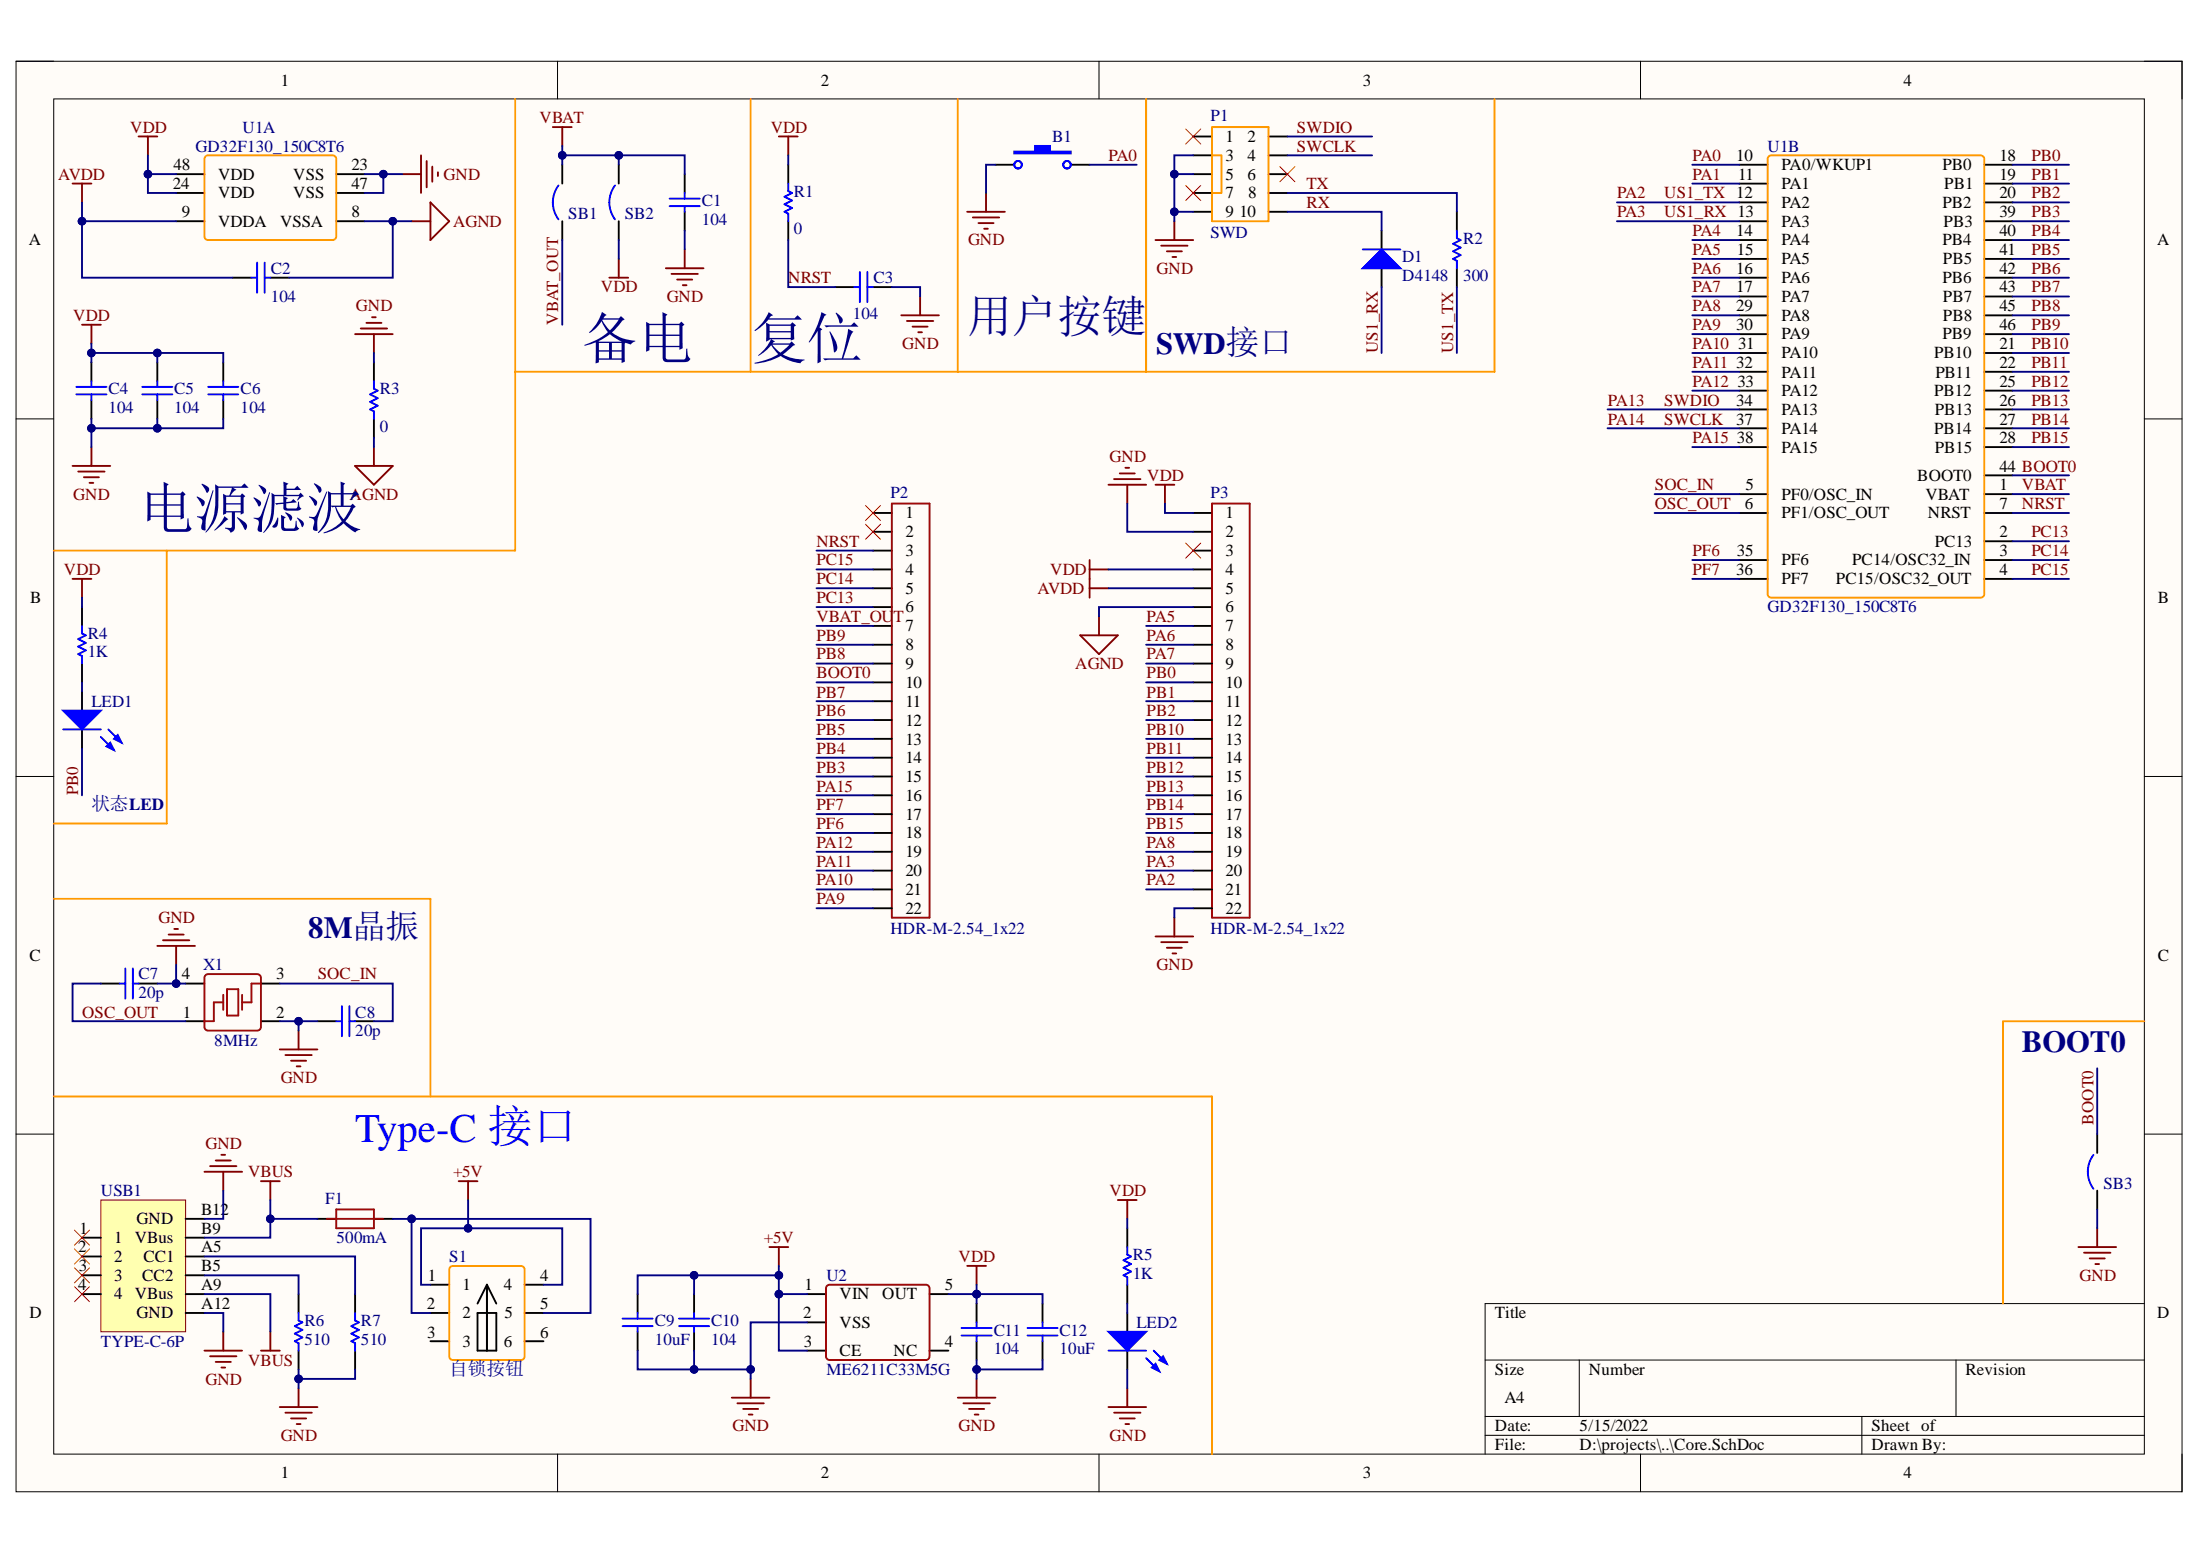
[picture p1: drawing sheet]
# Altium project GD32F150_CoreBoard.PrjPcb
1 sheet, 35 parts. Net scope: global (net labels, ports and power ports of the same name join across sheets).
Board file: GD32F150C8_CoreBoard.PcbDoc

## Sheet Core.SchDoc: GD32F150_CoreBoard
size A4; Revision: V1.1; SheetNumber: 1; SheetTotal: 1

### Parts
B1  Button  [SW-SMD_L6.0-W3.5-LS8.0]  (value not drawn)
C1  value 104  [C0402]  (hidden comment: Cap)
C2  value 104  [C0402]  (hidden comment: Cap)
C3  value 104  [C0402]  (hidden comment: Cap)
C4  value 104  [C0402]  (hidden comment: Cap)
C5  value 104  [C0402]  (hidden comment: Cap)
C6  value 104  [C0402]  (hidden comment: Cap)
C7  value 20p  [C0603]  (hidden comment: Cap)
C8  value 20p  [C0603]  (hidden comment: Cap)
C9  value 10uF  [C0603]  (hidden comment: Cap)
C10  value 104  [C0402]  (hidden comment: Cap)
C11  value 104  [C0402]  (hidden comment: Cap)
C12  value 10uF  [C0603]  (hidden comment: Cap)
D1  D4148  [SOD-80_L3.5-W1.5-RD]
F1  500mA  [F0603]
LED1  LED  [LED0603_RED]  (value not drawn)
LED2  LED  [LED0603_RED]  (value not drawn)
P1  SWD  [IDC-SMD-10P-1.27MM]
P2  HDR-M-2.54_1x22  [HDR1X22-MALE]
P3  HDR-M-2.54_1x22  [HDR1X22-MALE]
R1  value 0  [R0402]  (hidden comment: Res)
R2  value 300  [R0402]  (hidden comment: Res)
R3  value 0  [R0402]  (hidden comment: Res)
R4  value 1K  [R0402]  (hidden comment: Res)
R5  value 1K  [R0402]  (hidden comment: Res)
R6  value 510  [R0402]  (hidden comment: Res)
R7  value 510  [R0402]  (hidden comment: Res)
S1  自锁按钮  [SW-TH_5.8ZSGT]
SB1  Circuit Breaker  [JP2_SMD]  (value not drawn)
SB2  Circuit Breaker  [JP2_SMD]  (value not drawn)
SB3  Circuit Breaker  [JP2_SMD]  (value not drawn)
U1  GD32F130_150C8T6  [LQFP48 7X7]  (parts A,B of 2)
U2  ME6211C33M5G  [SOT-23-5L]
USB1  TYPE-C-6P  [USB-C-SMD_6P]
X1  8MHz  [SMD-5032]

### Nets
+5V: C9.2 C10.2 P2.1 S1.1 S1.4 U2.1(VIN) U2.3(CE)
AGND: C2.2 P3.6 R3.1 U1.8(VSSA)
AVDD: C2.1 P3.5 U1.9(VDDA)
GND: B1.1 C1.1 C3.1 C4.1 C5.1 C6.1 C7.1 C8.2 C9.1 C10.1 C11.1 C12.1 LED2.2(K) P1.3 P1.5 P1.9 P2.2 P3.2 R3.2 R6.2 R7.2 SB3.1 U1.23(VSS) U1.47(VSS) U2.2(VSS) USB1.A12(GND) USB1.B12(GND) X1.2 X1.4
VBAT: C1.2 SB1.2 SB2.2 U1.1(VBAT)
VBUS: F1.1 USB1.A9(VBus) USB1.B9(VBus)
VDD: C4.2 C5.2 C6.2 C11.2 C12.2 P3.1 R1.2 R4.2 R5.2 SB2.1 U1.24(VDD) U1.48(VDD) U2.5(OUT)
BOOT0: P2.10 SB3.2 U1.44(BOOT0)
NRST: C3.2 P2.3 R1.1 U1.7(NRST)
OSC_OUT: C7.2 U1.6(PF1/OSC_OUT) X1.1(OSC1)
PA0: B1.2 P3.3 U1.10(PA0/WKUP1)
PA1: P3.4 U1.11(PA1)
PA2: P3.22 R2.1 U1.12(PA2)  [also labelled US1_TX]
PA3: D1.2(A) P3.21 U1.13(PA3)  [also labelled US1_RX]
PA4: P3.10 U1.14(PA4)
PA5: P3.7 U1.15(PA5)
PA6: P3.8 U1.16(PA6)
PA7: P3.9 U1.17(PA7)
PA8: P3.20 U1.29(PA8)
PA9: P2.22 U1.30(PA9)
PA10: P2.21 U1.31(PA10)
PA11: P2.20 U1.32(PA11)
PA12: P2.19 U1.33(PA12)
PA13: P1.2 U1.34(PA13)  [also labelled SWDIO]
PA14: P1.4 U1.37(PA14)  [also labelled SWCLK]
PA15: P2.16 U1.38(PA15)
PB0: LED1.2(K) P3.11 U1.18(PB0)
PB1: P3.12 U1.19(PB1)
PB2: P3.13 U1.20(PB2)
PB3: P2.15 U1.39(PB3)
PB4: P2.14 U1.40(PB4)
PB5: P2.13 U1.41(PB5)
PB6: P2.12 U1.42(PB6)
PB7: P2.11 U1.43(PB7)
PB8: P2.9 U1.45(PB8)
PB9: P2.8 U1.46(PB9)
PB10: P3.14 U1.21(PB10)
PB11: P3.15 U1.22(PB11)
PB12: P3.16 U1.25(PB12)
PB13: P3.17 U1.26(PB13)
PB14: P3.18 U1.27(PB14)
PB15: P3.19 U1.28(PB15)
PC13: P2.6 U1.2(PC13)
PC14: P2.5 U1.3(PC14/OSC32_IN)
PC15: P2.4 U1.4(PC15/OSC32_OUT)
PF6: P2.18 U1.35(PF6)
PF7: P2.17 U1.36(PF7)
RX: D1.1(K) P1.10
SOC_IN: C8.1 U1.5(PF0/OSC_IN) X1.3(OSC2)
TX: P1.8 R2.2
VBAT_OUT: P2.7 SB1.1
NetF1_2: F1.2 S1.2 S1.5
NetLED1_1: LED1.1(A) R4.1
NetLED2_1: LED2.1(A) R5.1
NetR6_1: R6.1 USB1.B5(CC2)
NetR7_1: R7.1 USB1.A5(CC1)

Not connected (* = marked no-connect by the designer): P1 1* 6* 7*; S1 3 6; U2 4(NC); USB1 1* 2* 3* 4*

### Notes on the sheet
- 备电
- 复位
- 用户按键
- SWD接口
- 电源滤波
- (near LED1) 状态LED
- 8M晶振
- BOOT0
- Type-C 接口
